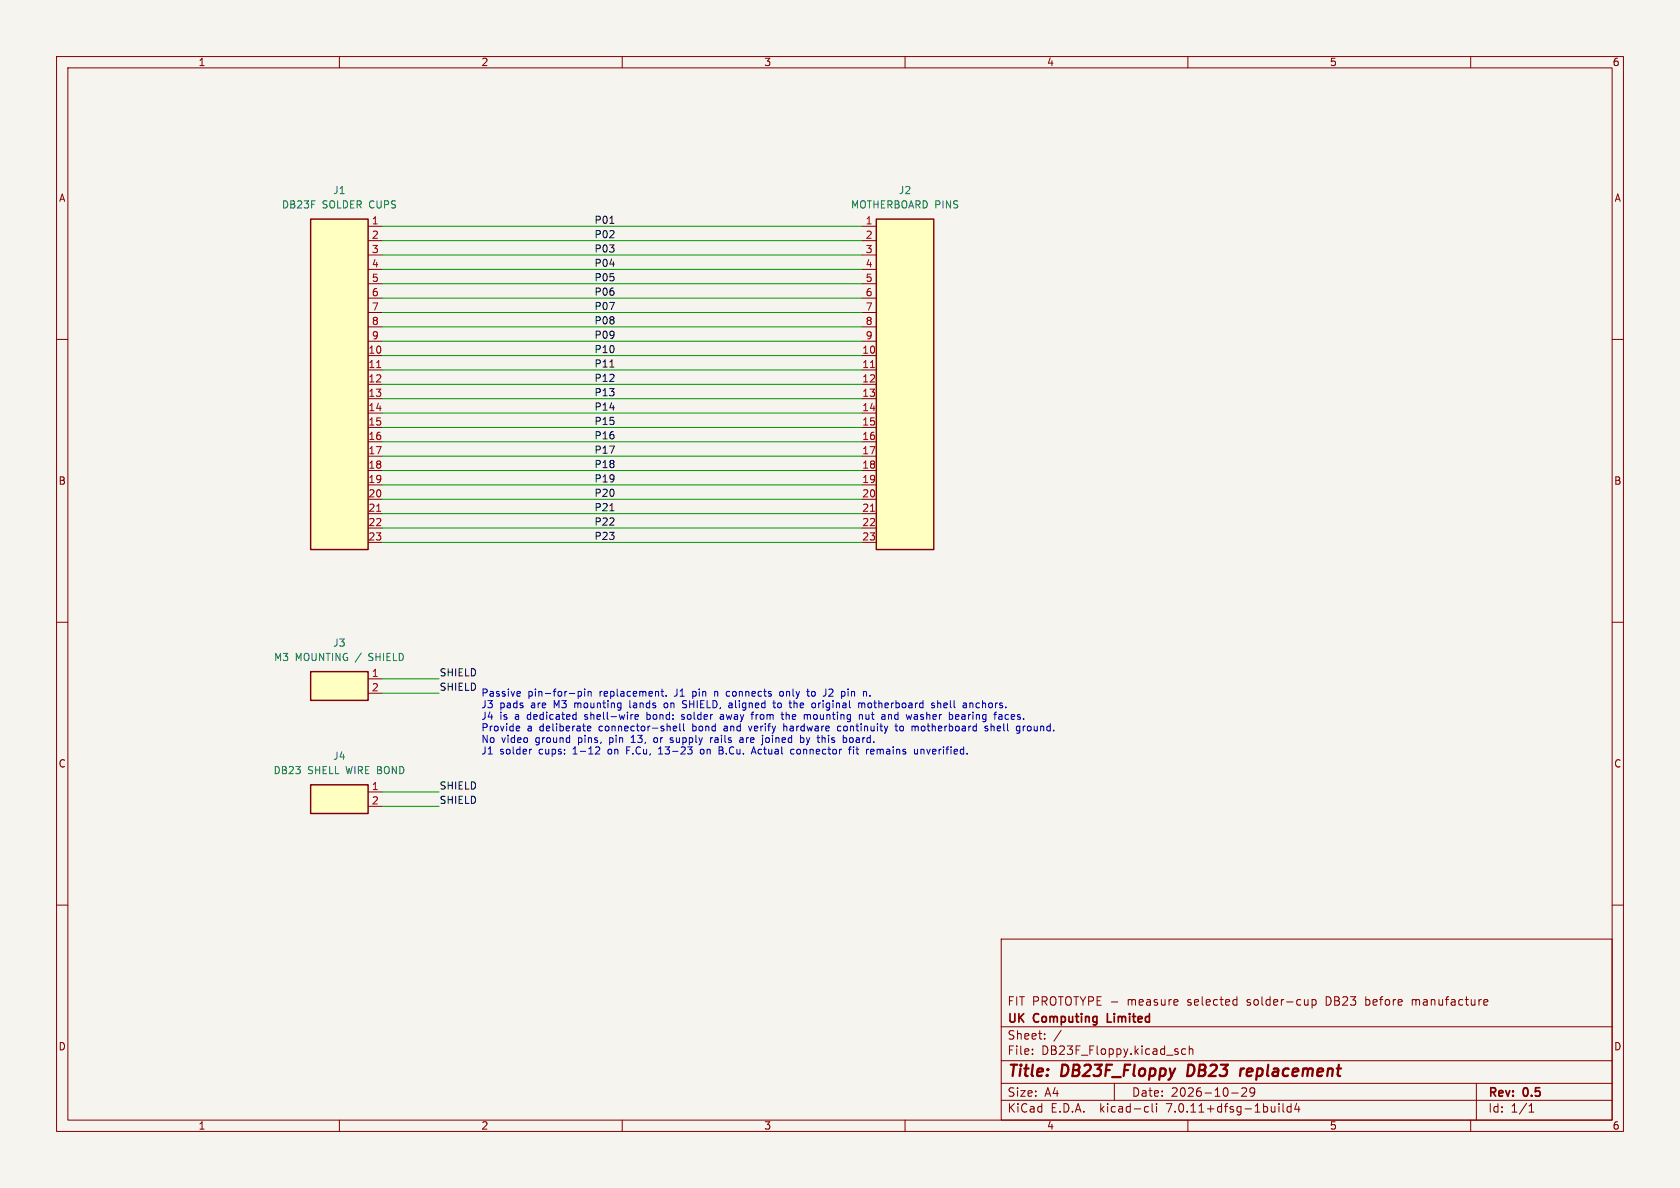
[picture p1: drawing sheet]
(kicad_sch (version 20230121) (generator eeschema) (paper "A4")
 (title_block (title "DB23F_Floppy DB23 replacement") (date "2026-10-29") (rev "0.5") (company "UK Computing Limited") (comment 1 "FIT PROTOTYPE - measure selected solder-cup DB23 before manufacture"))
 (lib_symbols
(symbol "DB23_Local:Cups23" (pin_names (offset 1.016) hide) (in_bom yes) (on_board yes)
 (property "Reference" "J" (at 0 5.08 0) (effects (font (size 1.27 1.27))))
 (property "Value" "Cups23" (at 0 3.048 0) (effects (font (size 1.27 1.27))))
 (property "Footprint" "" (at 0 0 0) (effects (font (size 1.27 1.27)) hide))
 (property "Datasheet" "" (at 0 0 0) (effects (font (size 1.27 1.27)) hide))
 (symbol "Cups23_0_1" (rectangle (start -5.08 1.27) (end 5.08 -57.150) (stroke (width 0.254) (type default)) (fill (type background))))
 (symbol "Cups23_1_1"
 (pin passive line (at 7.62 -0.000 180) (length 2.54) (name "1" (effects (font (size 1.27 1.27)))) (number "1" (effects (font (size 1.27 1.27)))))
 (pin passive line (at 7.62 -2.540 180) (length 2.54) (name "2" (effects (font (size 1.27 1.27)))) (number "2" (effects (font (size 1.27 1.27)))))
 (pin passive line (at 7.62 -5.080 180) (length 2.54) (name "3" (effects (font (size 1.27 1.27)))) (number "3" (effects (font (size 1.27 1.27)))))
 (pin passive line (at 7.62 -7.620 180) (length 2.54) (name "4" (effects (font (size 1.27 1.27)))) (number "4" (effects (font (size 1.27 1.27)))))
 (pin passive line (at 7.62 -10.160 180) (length 2.54) (name "5" (effects (font (size 1.27 1.27)))) (number "5" (effects (font (size 1.27 1.27)))))
 (pin passive line (at 7.62 -12.700 180) (length 2.54) (name "6" (effects (font (size 1.27 1.27)))) (number "6" (effects (font (size 1.27 1.27)))))
 (pin passive line (at 7.62 -15.240 180) (length 2.54) (name "7" (effects (font (size 1.27 1.27)))) (number "7" (effects (font (size 1.27 1.27)))))
 (pin passive line (at 7.62 -17.780 180) (length 2.54) (name "8" (effects (font (size 1.27 1.27)))) (number "8" (effects (font (size 1.27 1.27)))))
 (pin passive line (at 7.62 -20.320 180) (length 2.54) (name "9" (effects (font (size 1.27 1.27)))) (number "9" (effects (font (size 1.27 1.27)))))
 (pin passive line (at 7.62 -22.860 180) (length 2.54) (name "10" (effects (font (size 1.27 1.27)))) (number "10" (effects (font (size 1.27 1.27)))))
 (pin passive line (at 7.62 -25.400 180) (length 2.54) (name "11" (effects (font (size 1.27 1.27)))) (number "11" (effects (font (size 1.27 1.27)))))
 (pin passive line (at 7.62 -27.940 180) (length 2.54) (name "12" (effects (font (size 1.27 1.27)))) (number "12" (effects (font (size 1.27 1.27)))))
 (pin passive line (at 7.62 -30.480 180) (length 2.54) (name "13" (effects (font (size 1.27 1.27)))) (number "13" (effects (font (size 1.27 1.27)))))
 (pin passive line (at 7.62 -33.020 180) (length 2.54) (name "14" (effects (font (size 1.27 1.27)))) (number "14" (effects (font (size 1.27 1.27)))))
 (pin passive line (at 7.62 -35.560 180) (length 2.54) (name "15" (effects (font (size 1.27 1.27)))) (number "15" (effects (font (size 1.27 1.27)))))
 (pin passive line (at 7.62 -38.100 180) (length 2.54) (name "16" (effects (font (size 1.27 1.27)))) (number "16" (effects (font (size 1.27 1.27)))))
 (pin passive line (at 7.62 -40.640 180) (length 2.54) (name "17" (effects (font (size 1.27 1.27)))) (number "17" (effects (font (size 1.27 1.27)))))
 (pin passive line (at 7.62 -43.180 180) (length 2.54) (name "18" (effects (font (size 1.27 1.27)))) (number "18" (effects (font (size 1.27 1.27)))))
 (pin passive line (at 7.62 -45.720 180) (length 2.54) (name "19" (effects (font (size 1.27 1.27)))) (number "19" (effects (font (size 1.27 1.27)))))
 (pin passive line (at 7.62 -48.260 180) (length 2.54) (name "20" (effects (font (size 1.27 1.27)))) (number "20" (effects (font (size 1.27 1.27)))))
 (pin passive line (at 7.62 -50.800 180) (length 2.54) (name "21" (effects (font (size 1.27 1.27)))) (number "21" (effects (font (size 1.27 1.27)))))
 (pin passive line (at 7.62 -53.340 180) (length 2.54) (name "22" (effects (font (size 1.27 1.27)))) (number "22" (effects (font (size 1.27 1.27)))))
 (pin passive line (at 7.62 -55.880 180) (length 2.54) (name "23" (effects (font (size 1.27 1.27)))) (number "23" (effects (font (size 1.27 1.27)))))))
(symbol "DB23_Local:Motherboard23" (pin_names (offset 1.016) hide) (in_bom yes) (on_board yes)
 (property "Reference" "J" (at 0 5.08 0) (effects (font (size 1.27 1.27))))
 (property "Value" "Motherboard23" (at 0 3.048 0) (effects (font (size 1.27 1.27))))
 (property "Footprint" "" (at 0 0 0) (effects (font (size 1.27 1.27)) hide))
 (property "Datasheet" "" (at 0 0 0) (effects (font (size 1.27 1.27)) hide))
 (symbol "Motherboard23_0_1" (rectangle (start -5.08 1.27) (end 5.08 -57.150) (stroke (width 0.254) (type default)) (fill (type background))))
 (symbol "Motherboard23_1_1"
 (pin passive line (at -7.62 -0.000 0) (length 2.54) (name "1" (effects (font (size 1.27 1.27)))) (number "1" (effects (font (size 1.27 1.27)))))
 (pin passive line (at -7.62 -2.540 0) (length 2.54) (name "2" (effects (font (size 1.27 1.27)))) (number "2" (effects (font (size 1.27 1.27)))))
 (pin passive line (at -7.62 -5.080 0) (length 2.54) (name "3" (effects (font (size 1.27 1.27)))) (number "3" (effects (font (size 1.27 1.27)))))
 (pin passive line (at -7.62 -7.620 0) (length 2.54) (name "4" (effects (font (size 1.27 1.27)))) (number "4" (effects (font (size 1.27 1.27)))))
 (pin passive line (at -7.62 -10.160 0) (length 2.54) (name "5" (effects (font (size 1.27 1.27)))) (number "5" (effects (font (size 1.27 1.27)))))
 (pin passive line (at -7.62 -12.700 0) (length 2.54) (name "6" (effects (font (size 1.27 1.27)))) (number "6" (effects (font (size 1.27 1.27)))))
 (pin passive line (at -7.62 -15.240 0) (length 2.54) (name "7" (effects (font (size 1.27 1.27)))) (number "7" (effects (font (size 1.27 1.27)))))
 (pin passive line (at -7.62 -17.780 0) (length 2.54) (name "8" (effects (font (size 1.27 1.27)))) (number "8" (effects (font (size 1.27 1.27)))))
 (pin passive line (at -7.62 -20.320 0) (length 2.54) (name "9" (effects (font (size 1.27 1.27)))) (number "9" (effects (font (size 1.27 1.27)))))
 (pin passive line (at -7.62 -22.860 0) (length 2.54) (name "10" (effects (font (size 1.27 1.27)))) (number "10" (effects (font (size 1.27 1.27)))))
 (pin passive line (at -7.62 -25.400 0) (length 2.54) (name "11" (effects (font (size 1.27 1.27)))) (number "11" (effects (font (size 1.27 1.27)))))
 (pin passive line (at -7.62 -27.940 0) (length 2.54) (name "12" (effects (font (size 1.27 1.27)))) (number "12" (effects (font (size 1.27 1.27)))))
 (pin passive line (at -7.62 -30.480 0) (length 2.54) (name "13" (effects (font (size 1.27 1.27)))) (number "13" (effects (font (size 1.27 1.27)))))
 (pin passive line (at -7.62 -33.020 0) (length 2.54) (name "14" (effects (font (size 1.27 1.27)))) (number "14" (effects (font (size 1.27 1.27)))))
 (pin passive line (at -7.62 -35.560 0) (length 2.54) (name "15" (effects (font (size 1.27 1.27)))) (number "15" (effects (font (size 1.27 1.27)))))
 (pin passive line (at -7.62 -38.100 0) (length 2.54) (name "16" (effects (font (size 1.27 1.27)))) (number "16" (effects (font (size 1.27 1.27)))))
 (pin passive line (at -7.62 -40.640 0) (length 2.54) (name "17" (effects (font (size 1.27 1.27)))) (number "17" (effects (font (size 1.27 1.27)))))
 (pin passive line (at -7.62 -43.180 0) (length 2.54) (name "18" (effects (font (size 1.27 1.27)))) (number "18" (effects (font (size 1.27 1.27)))))
 (pin passive line (at -7.62 -45.720 0) (length 2.54) (name "19" (effects (font (size 1.27 1.27)))) (number "19" (effects (font (size 1.27 1.27)))))
 (pin passive line (at -7.62 -48.260 0) (length 2.54) (name "20" (effects (font (size 1.27 1.27)))) (number "20" (effects (font (size 1.27 1.27)))))
 (pin passive line (at -7.62 -50.800 0) (length 2.54) (name "21" (effects (font (size 1.27 1.27)))) (number "21" (effects (font (size 1.27 1.27)))))
 (pin passive line (at -7.62 -53.340 0) (length 2.54) (name "22" (effects (font (size 1.27 1.27)))) (number "22" (effects (font (size 1.27 1.27)))))
 (pin passive line (at -7.62 -55.880 0) (length 2.54) (name "23" (effects (font (size 1.27 1.27)))) (number "23" (effects (font (size 1.27 1.27)))))))
(symbol "DB23_Local:MountingShield" (pin_names (offset 1.016) hide) (in_bom yes) (on_board yes)
 (property "Reference" "J" (at 0 5.08 0) (effects (font (size 1.27 1.27))))
 (property "Value" "MountingShield" (at 0 3.048 0) (effects (font (size 1.27 1.27))))
 (property "Footprint" "" (at 0 0 0) (effects (font (size 1.27 1.27)) hide))
 (property "Datasheet" "" (at 0 0 0) (effects (font (size 1.27 1.27)) hide))
 (symbol "MountingShield_0_1" (rectangle (start -5.08 1.27) (end 5.08 -3.810) (stroke (width 0.254) (type default)) (fill (type background))))
 (symbol "MountingShield_1_1"
 (pin passive line (at 7.62 -0.000 180) (length 2.54) (name "1" (effects (font (size 1.27 1.27)))) (number "1" (effects (font (size 1.27 1.27)))))
 (pin passive line (at 7.62 -2.540 180) (length 2.54) (name "2" (effects (font (size 1.27 1.27)))) (number "2" (effects (font (size 1.27 1.27)))))))
(symbol "DB23_Local:ShellBond" (pin_names (offset 1.016) hide) (in_bom yes) (on_board yes)
 (property "Reference" "J" (at 0 5.08 0) (effects (font (size 1.27 1.27))))
 (property "Value" "ShellBond" (at 0 3.048 0) (effects (font (size 1.27 1.27))))
 (property "Footprint" "" (at 0 0 0) (effects (font (size 1.27 1.27)) hide))
 (property "Datasheet" "" (at 0 0 0) (effects (font (size 1.27 1.27)) hide))
 (symbol "ShellBond_0_1" (rectangle (start -5.08 1.27) (end 5.08 -3.810) (stroke (width 0.254) (type default)) (fill (type background))))
 (symbol "ShellBond_1_1"
 (pin passive line (at 7.62 -0.000 180) (length 2.54) (name "1" (effects (font (size 1.27 1.27)))) (number "1" (effects (font (size 1.27 1.27)))))
 (pin passive line (at 7.62 -2.540 180) (length 2.54) (name "2" (effects (font (size 1.27 1.27)))) (number "2" (effects (font (size 1.27 1.27))))))))
 (symbol (lib_id "DB23_Local:Cups23") (at 60 40 0) (unit 1) (in_bom yes) (on_board yes)
 (property "Reference" "J1" (at 60 33.65 0) (effects (font (size 1.27 1.27))))
 (property "Value" "DB23F SOLDER CUPS" (at 60 36.19 0) (effects (font (size 1.27 1.27))))
 (property "Footprint" "DB23_Local:Cups23_F" (at 60 40 0) (effects (font (size 1.27 1.27)) hide))
 (property "Datasheet" "" (at 60 40 0) (effects (font (size 1.27 1.27)) hide))
 (pin "1")
 (pin "2")
 (pin "3")
 (pin "4")
 (pin "5")
 (pin "6")
 (pin "7")
 (pin "8")
 (pin "9")
 (pin "10")
 (pin "11")
 (pin "12")
 (pin "13")
 (pin "14")
 (pin "15")
 (pin "16")
 (pin "17")
 (pin "18")
 (pin "19")
 (pin "20")
 (pin "21")
 (pin "22")
 (pin "23"))
 (symbol (lib_id "DB23_Local:Motherboard23") (at 160 40 0) (unit 1) (in_bom yes) (on_board yes)
 (property "Reference" "J2" (at 160 33.65 0) (effects (font (size 1.27 1.27))))
 (property "Value" "MOTHERBOARD PINS" (at 160 36.19 0) (effects (font (size 1.27 1.27))))
 (property "Footprint" "DB23_Local:Motherboard23_F" (at 160 40 0) (effects (font (size 1.27 1.27)) hide))
 (property "Datasheet" "" (at 160 40 0) (effects (font (size 1.27 1.27)) hide))
 (pin "1")
 (pin "2")
 (pin "3")
 (pin "4")
 (pin "5")
 (pin "6")
 (pin "7")
 (pin "8")
 (pin "9")
 (pin "10")
 (pin "11")
 (pin "12")
 (pin "13")
 (pin "14")
 (pin "15")
 (pin "16")
 (pin "17")
 (pin "18")
 (pin "19")
 (pin "20")
 (pin "21")
 (pin "22")
 (pin "23"))
 (symbol (lib_id "DB23_Local:MountingShield") (at 60 120 0) (unit 1) (in_bom yes) (on_board yes)
 (property "Reference" "J3" (at 60 113.65 0) (effects (font (size 1.27 1.27))))
 (property "Value" "M3 MOUNTING / SHIELD" (at 60 116.19 0) (effects (font (size 1.27 1.27))))
 (property "Footprint" "DB23_Local:MountingShield_F" (at 60 120 0) (effects (font (size 1.27 1.27)) hide))
 (property "Datasheet" "" (at 60 120 0) (effects (font (size 1.27 1.27)) hide))
 (pin "1")
 (pin "2"))
 (symbol (lib_id "DB23_Local:ShellBond") (at 60 140 0) (unit 1) (in_bom yes) (on_board yes)
 (property "Reference" "J4" (at 60 133.65 0) (effects (font (size 1.27 1.27))))
 (property "Value" "DB23 SHELL WIRE BOND" (at 60 136.19 0) (effects (font (size 1.27 1.27))))
 (property "Footprint" "DB23_Local:ShellBond_F" (at 60 140 0) (effects (font (size 1.27 1.27)) hide))
 (property "Datasheet" "" (at 60 140 0) (effects (font (size 1.27 1.27)) hide))
 (pin "1")
 (pin "2"))
 (wire (pts (xy 67.62 40.000) (xy 152.38 40.000)) (stroke (width 0) (type default)))
 (label "P01" (at 105 40.000 0) (effects (font (size 1.27 1.27)) (justify left bottom)))
 (wire (pts (xy 67.62 42.540) (xy 152.38 42.540)) (stroke (width 0) (type default)))
 (label "P02" (at 105 42.540 0) (effects (font (size 1.27 1.27)) (justify left bottom)))
 (wire (pts (xy 67.62 45.080) (xy 152.38 45.080)) (stroke (width 0) (type default)))
 (label "P03" (at 105 45.080 0) (effects (font (size 1.27 1.27)) (justify left bottom)))
 (wire (pts (xy 67.62 47.620) (xy 152.38 47.620)) (stroke (width 0) (type default)))
 (label "P04" (at 105 47.620 0) (effects (font (size 1.27 1.27)) (justify left bottom)))
 (wire (pts (xy 67.62 50.160) (xy 152.38 50.160)) (stroke (width 0) (type default)))
 (label "P05" (at 105 50.160 0) (effects (font (size 1.27 1.27)) (justify left bottom)))
 (wire (pts (xy 67.62 52.700) (xy 152.38 52.700)) (stroke (width 0) (type default)))
 (label "P06" (at 105 52.700 0) (effects (font (size 1.27 1.27)) (justify left bottom)))
 (wire (pts (xy 67.62 55.240) (xy 152.38 55.240)) (stroke (width 0) (type default)))
 (label "P07" (at 105 55.240 0) (effects (font (size 1.27 1.27)) (justify left bottom)))
 (wire (pts (xy 67.62 57.780) (xy 152.38 57.780)) (stroke (width 0) (type default)))
 (label "P08" (at 105 57.780 0) (effects (font (size 1.27 1.27)) (justify left bottom)))
 (wire (pts (xy 67.62 60.320) (xy 152.38 60.320)) (stroke (width 0) (type default)))
 (label "P09" (at 105 60.320 0) (effects (font (size 1.27 1.27)) (justify left bottom)))
 (wire (pts (xy 67.62 62.860) (xy 152.38 62.860)) (stroke (width 0) (type default)))
 (label "P10" (at 105 62.860 0) (effects (font (size 1.27 1.27)) (justify left bottom)))
 (wire (pts (xy 67.62 65.400) (xy 152.38 65.400)) (stroke (width 0) (type default)))
 (label "P11" (at 105 65.400 0) (effects (font (size 1.27 1.27)) (justify left bottom)))
 (wire (pts (xy 67.62 67.940) (xy 152.38 67.940)) (stroke (width 0) (type default)))
 (label "P12" (at 105 67.940 0) (effects (font (size 1.27 1.27)) (justify left bottom)))
 (wire (pts (xy 67.62 70.480) (xy 152.38 70.480)) (stroke (width 0) (type default)))
 (label "P13" (at 105 70.480 0) (effects (font (size 1.27 1.27)) (justify left bottom)))
 (wire (pts (xy 67.62 73.020) (xy 152.38 73.020)) (stroke (width 0) (type default)))
 (label "P14" (at 105 73.020 0) (effects (font (size 1.27 1.27)) (justify left bottom)))
 (wire (pts (xy 67.62 75.560) (xy 152.38 75.560)) (stroke (width 0) (type default)))
 (label "P15" (at 105 75.560 0) (effects (font (size 1.27 1.27)) (justify left bottom)))
 (wire (pts (xy 67.62 78.100) (xy 152.38 78.100)) (stroke (width 0) (type default)))
 (label "P16" (at 105 78.100 0) (effects (font (size 1.27 1.27)) (justify left bottom)))
 (wire (pts (xy 67.62 80.640) (xy 152.38 80.640)) (stroke (width 0) (type default)))
 (label "P17" (at 105 80.640 0) (effects (font (size 1.27 1.27)) (justify left bottom)))
 (wire (pts (xy 67.62 83.180) (xy 152.38 83.180)) (stroke (width 0) (type default)))
 (label "P18" (at 105 83.180 0) (effects (font (size 1.27 1.27)) (justify left bottom)))
 (wire (pts (xy 67.62 85.720) (xy 152.38 85.720)) (stroke (width 0) (type default)))
 (label "P19" (at 105 85.720 0) (effects (font (size 1.27 1.27)) (justify left bottom)))
 (wire (pts (xy 67.62 88.260) (xy 152.38 88.260)) (stroke (width 0) (type default)))
 (label "P20" (at 105 88.260 0) (effects (font (size 1.27 1.27)) (justify left bottom)))
 (wire (pts (xy 67.62 90.800) (xy 152.38 90.800)) (stroke (width 0) (type default)))
 (label "P21" (at 105 90.800 0) (effects (font (size 1.27 1.27)) (justify left bottom)))
 (wire (pts (xy 67.62 93.340) (xy 152.38 93.340)) (stroke (width 0) (type default)))
 (label "P22" (at 105 93.340 0) (effects (font (size 1.27 1.27)) (justify left bottom)))
 (wire (pts (xy 67.62 95.880) (xy 152.38 95.880)) (stroke (width 0) (type default)))
 (label "P23" (at 105 95.880 0) (effects (font (size 1.27 1.27)) (justify left bottom)))
 (wire (pts (xy 67.62 120.000) (xy 77.62 120.000)) (stroke (width 0) (type default)))
 (label "SHIELD" (at 77.62 120.0 0) (effects (font (size 1.27 1.27)) (justify left bottom)))
 (wire (pts (xy 67.62 122.540) (xy 77.62 122.540)) (stroke (width 0) (type default)))
 (label "SHIELD" (at 77.62 122.54 0) (effects (font (size 1.27 1.27)) (justify left bottom)))
 (wire (pts (xy 67.62 140.000) (xy 77.62 140.000)) (stroke (width 0) (type default)))
 (label "SHIELD" (at 77.62 140.0 0) (effects (font (size 1.27 1.27)) (justify left bottom)))
 (wire (pts (xy 67.62 142.540) (xy 77.62 142.540)) (stroke (width 0) (type default)))
 (label "SHIELD" (at 77.62 142.54 0) (effects (font (size 1.27 1.27)) (justify left bottom)))
 (text "Passive pin-for-pin replacement. J1 pin n connects only to J2 pin n.\nJ3 pads are M3 mounting lands on SHIELD, aligned to the original motherboard shell anchors.\nJ4 is a dedicated shell-wire bond: solder away from the mounting nut and washer bearing faces.\nProvide a deliberate connector-shell bond and verify hardware continuity to motherboard shell ground.\nNo video ground pins, pin 13, or supply rails are joined by this board.\nJ1 solder cups: 1-12 on F.Cu, 13-23 on B.Cu. Actual connector fit remains unverified." (at 85 122 0) (effects (font (size 1.27 1.27)) (justify left top)))
 (sheet_instances (path "" (page "1"))))
